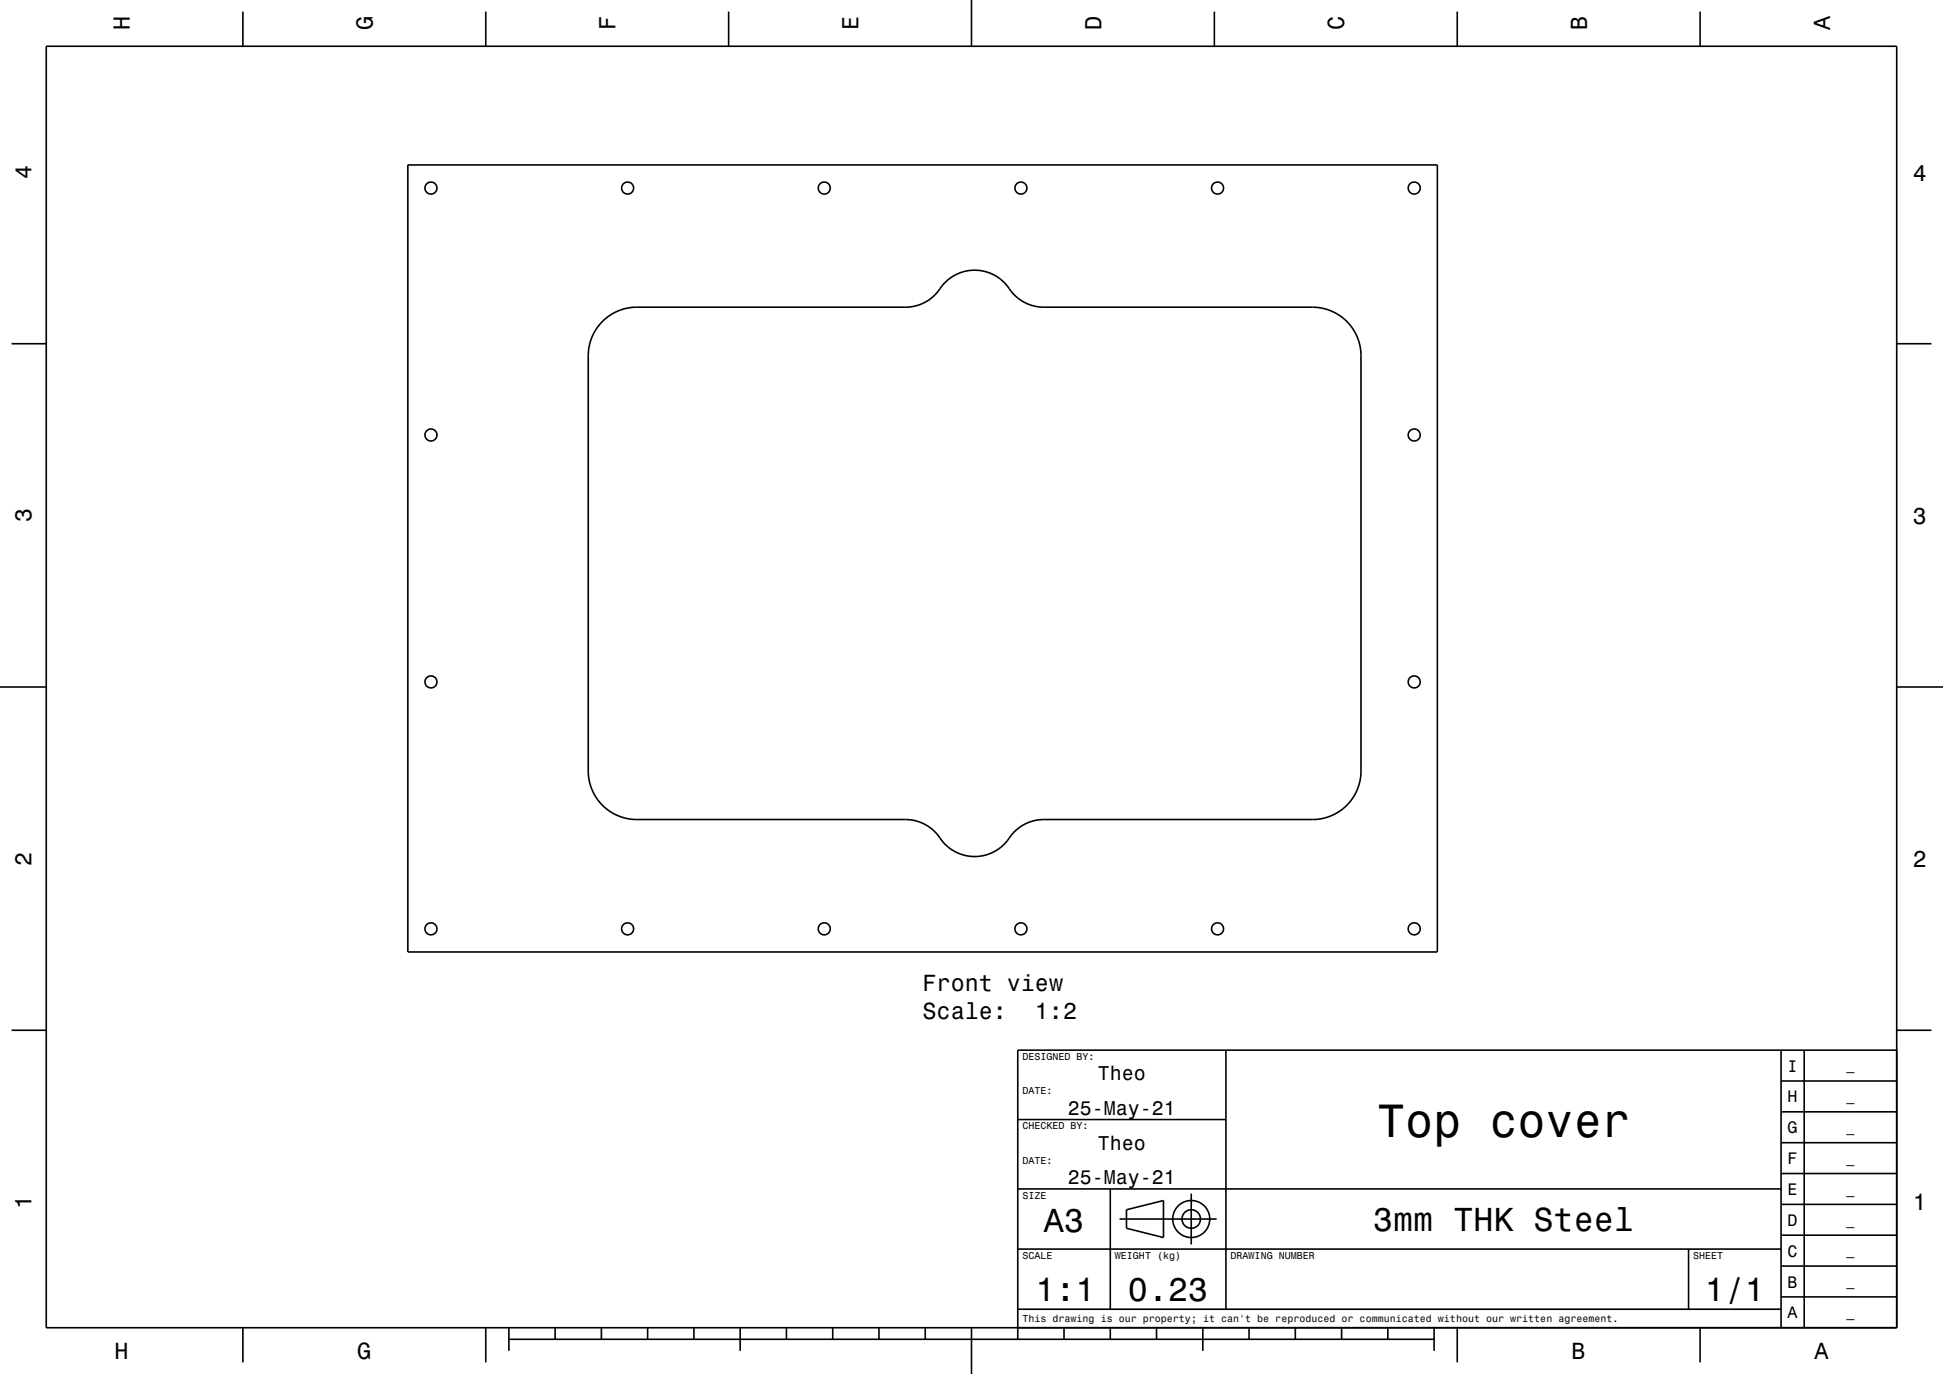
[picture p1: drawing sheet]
<svg xmlns="http://www.w3.org/2000/svg" width="420mm" height="297mm" viewBox="0 0 420 297" stroke-linecap="round" stroke-linejoin="round" font-family="sans-serif">
<g fill="none" stroke="#000" stroke-width=".35">
<path d="M10 10h400v277h-400zM52.5 2.5v7.5M105 2.5v7.5M157.5 2.5v7.5M210 0v10M262.5 2.5v7.5M315 2.5v7.5M367.5 2.5v7.5M88.2 35.7h222.5v170.1h-222.5zM2.5 74.3h7.5M130.2 69.5a10.5 10.5 0 0 1 7.5-3.1h58.3a9.6 9.6 0 0 0 7.9-4.9 9.1 9.1 0 0 1 14.9 1.7 9 9 0 0 0 6.8 3.2h58.3a10.5 10.5 0 0 1 10.3 10.5v90a10.5 10.5 0 0 1-10.5 10.2l-58.3 .1a9.6 9.6 0 0 0-8 4.9 9.1 9.1 0 0 1-14.8-1.8 9 9 0 0 0-6.9-3.2h-58.3a10.5 10.5 0 0 1-10.2-10.5v-89.9a10.5 10.5 0 0 1 3-7.2zM410 74.3h7.5"/>
<path d="M0 148.5h10M410 148.5h10M2.5 222.7h7.5M265 227v56M385 233.7h25M385 227v60M390 227v60M410 222.7h7.5M410 227h-190v62.5M220 257h165M220 242h45M240 257v26"/>
<path d="M257.5 258v11M385 253.7h25M385 247h25M385 240.3h25M220 270h165M242 263.5h21M243.5 261.5l8-2v8l-8-2zM365 270v13M385 273.7h25M385 267h25M385 260.3h25M52.5 287v7.5"/>
<path d="M105 287v7.5M110 289.5h200M110 287v5M120 287v2.5M130 287v2.5M140 287v2.5M150 287v2.5M160 287v5M170 287v2.5M180 287v2.5M190 287v2.5M200 287v2.5"/>
<path d="M210 287v10M220 283h165M230 287v2.5M240 287v2.5M250 287v2.5M260 287v5M270 287v2.5M280 287v2.5M290 287v2.5M300 287v2.5M310 287v5M315 287v7.5"/>
<path d="M367.5 287v7.5M385 280.3h25"/>
<circle cx="93.2" cy="40.7" r="1.3"/>
<circle cx="135.7" cy="40.7" r="1.3"/>
<circle cx="178.2" cy="40.7" r="1.3"/>
<circle cx="220.7" cy="40.7" r="1.3"/>
<circle cx="263.2" cy="40.7" r="1.3"/>
<circle cx="305.7" cy="40.7" r="1.3"/>
<circle cx="93.2" cy="94" r="1.3"/>
<circle cx="305.7" cy="94" r="1.3"/>
<circle cx="93.2" cy="147.4" r="1.3"/>
<circle cx="305.7" cy="147.4" r="1.3"/>
<circle cx="93.2" cy="200.8" r="1.3"/>
<circle cx="135.7" cy="200.8" r="1.3"/>
<circle cx="178.2" cy="200.8" r="1.3"/>
<circle cx="220.7" cy="200.8" r="1.3"/>
<circle cx="263.2" cy="200.8" r="1.3"/>
<circle cx="305.7" cy="200.8" r="1.3"/>
<circle cx="257.5" cy="263.5" r="2"/>
<circle cx="257.5" cy="263.5" r="4"/>
</g>
<text font-size="10.1" x="297.7" y="245.7">Top cover</text>
<g font-size="7.2">
<text x="225.7" y="266.3">A3</text>
<text x="296.8" y="266.1">3mm THK Steel</text>
<text x="223.8" y="281.3">1:1</text>
<text x="243.8" y="281.3">0.23</text>
<text x="368.5" y="281.3">1/1</text>
</g>
<g font-size="5">
<text x="28.1" y="6.5" transform="rotate(-90 28.1 6.5)">H</text>
<text x="80.6" y="6.5" transform="rotate(-90 80.6 6.5)">G</text>
<text x="133.1" y="6.5" transform="rotate(-90 133.1 6.5)">F</text>
<text x="185.6" y="6.5" transform="rotate(-90 185.6 6.5)">E</text>
<text x="238.1" y="6.5" transform="rotate(-90 238.1 6.5)">D</text>
<text x="290.6" y="6.5" transform="rotate(-90 290.6 6.5)">C</text>
<text x="343.1" y="6.5" transform="rotate(-90 343.1 6.5)">B</text>
<text x="395.6" y="6.5" transform="rotate(-90 395.6 6.5)">A</text>
<text x="6.8" y="38.7" transform="rotate(-90 6.8 38.7)">4</text>
<text x="413.5" y="39">4</text>
<text x="6.8" y="112.9" transform="rotate(-90 6.8 112.9)">3</text>
<text x="413.5" y="113.2">3</text>
<text x="6.8" y="187.1" transform="rotate(-90 6.8 187.1)">2</text>
<text x="413.5" y="187.4">2</text>
<text x="199.4" y="214.1">Front view</text>
<text x="199.4" y="220.2">Scale:</text>
<text x="223.7" y="220.2">1:2</text>
<text x="6.8" y="261.3" transform="rotate(-90 6.8 261.3)">1</text>
<text x="413.5" y="261.6">1</text>
<text x="24.7" y="293.8">H</text>
<text x="77.2" y="293.8">G</text>
<text x="339.7" y="293.8">B</text>
<text x="392.2" y="293.8">A</text>
</g>
<g font-size="4.3">
<text x="237.3" y="233.5">Theo</text>
<text x="230.8" y="241">25-May-21</text>
<text x="237.3" y="248.5">Theo</text>
<text x="230.8" y="256">25-May-21</text>
</g>
<g font-size="3.6">
<text x="386.4" y="231.6">I</text>
<text x="386.4" y="238.3">H</text>
<text x="386.4" y="245">G</text>
<text x="386.4" y="251.6">F</text>
<text x="386.4" y="258.3">E</text>
<text x="386.4" y="265">D</text>
<text x="386.4" y="271.6">C</text>
<text x="386.4" y="278.3">B</text>
<text x="386.4" y="285">A</text>
</g>
<g font-size="2.9">
<text x="399.1" y="231.4">_</text>
<text x="399.1" y="238">_</text>
<text x="399.1" y="244.7">_</text>
<text x="399.1" y="251.4">_</text>
<text x="399.1" y="258">_</text>
<text x="399.1" y="264.7">_</text>
<text x="399.1" y="271.4">_</text>
<text x="399.1" y="278">_</text>
<text x="399.1" y="284.7">_</text>
</g>
<g font-size="2.2">
<text x="221" y="229.1">DESIGNED BY:</text>
<text x="221" y="236.6">DATE:</text>
<text x="221" y="244.1">CHECKED BY:</text>
<text x="221" y="251.6">DATE:</text>
<text x="221" y="259.1">SIZE</text>
<text x="221" y="272.1">SCALE</text>
<text x="241" y="272.1">WEIGHT (kg)</text>
<text x="266" y="272.1">DRAWING NUMBER</text>
<text x="366" y="272.1">SHEET</text>
<text x="221" y="285.8">This drawing is our property; it can't be reproduced or communicated without our written agreement.</text>
</g>
</svg>
